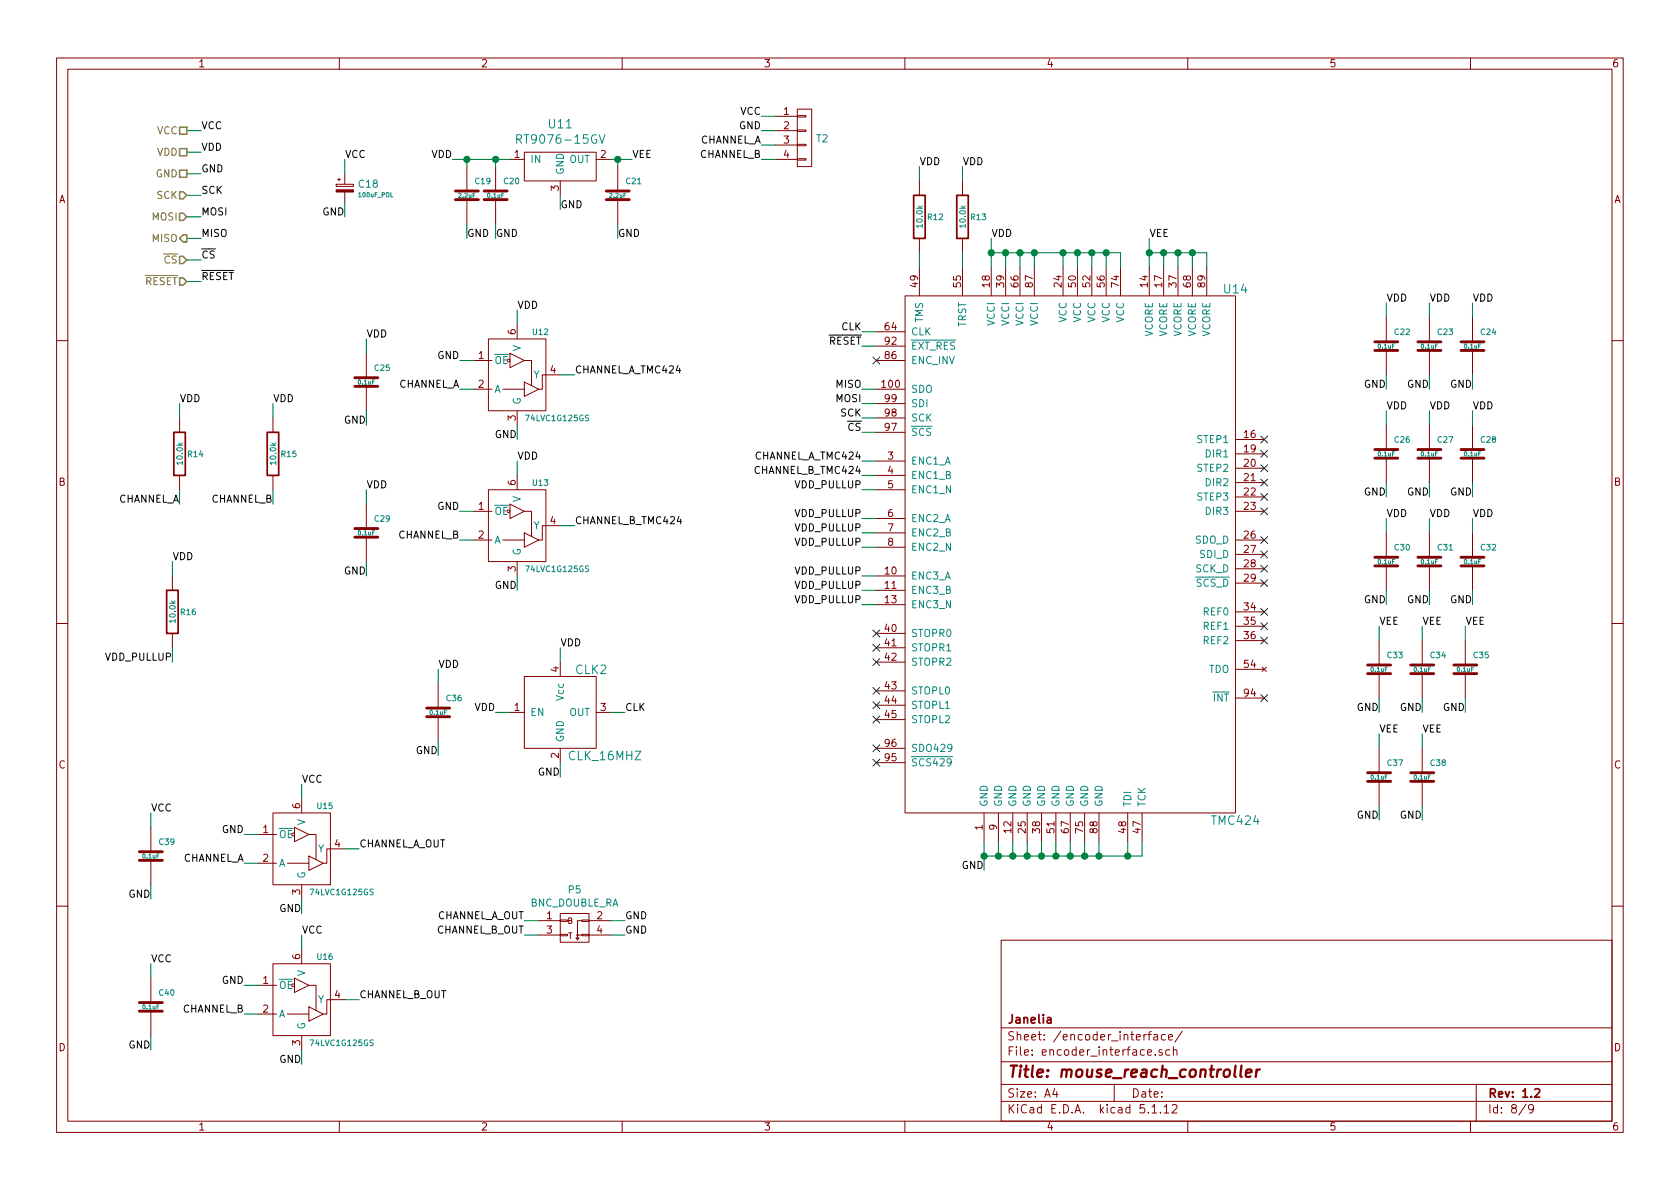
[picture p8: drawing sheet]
EESchema Schematic File Version 4
EELAYER 30 0
EELAYER END
$Descr A4 11693 8268
encoding utf-8
Sheet 8 9
Title "mouse_reach_controller"
Date ""
Rev "1.2"
Comp "Janelia"
Comment1 ""
Comment2 ""
Comment3 ""
Comment4 ""
$EndDescr
Text HLabel 1300 900  0    50   UnSpc ~ 0
VCC
Wire Wire Line
	1300 900  1400 900 
Text Label 1400 900  0    50   ~ 0
VCC
Text HLabel 1300 1050 0    50   UnSpc ~ 0
VDD
Wire Wire Line
	1300 1050 1400 1050
Text Label 1400 1050 0    50   ~ 0
VDD
Text HLabel 1300 1200 0    50   UnSpc ~ 0
GND
Wire Wire Line
	1300 1200 1400 1200
Text Label 1400 1200 0    50   ~ 0
GND
$Comp
L mouse_reach_controller:TERM_BLK_HDR_4POS_90DEG_0.2IN T2
U 1 1
P 5600 950
F 0 "T2" H 5678 946 50  0000 L CNN
F 1 "TERM_BLK_HDR_4POS_90DEG_0.2IN" V 5700 950 50  0001 C CNN
F 2 "mouse_reach_controller:TERM_BLK_HDR_4POS_90DEG_0.2IN" H 5350 1800 60  0001 C CNN
F 3 "" H 5550 1250 60  0000 C CNN
F 4 "Digi-Key" H 5550 2000 60  0001 C CNN "Vendor"
F 5 "277-1108-ND" H 5650 2100 60  0001 C CNN "Vendor Part Number"
F 6 "TERM BLOCK HDR 4POS 90DEG 5.08MM" H 5600 1900 60  0001 C CNN "Description"
F 7 "Phoenix Contact" H 5450 1750 50  0001 C CNN "Manufacturer"
F 8 "1757268" H 5600 2200 50  0001 C CNN "Manufacturer Part Number"
	1    5600 950 
	1    0    0    -1  
$EndComp
Wire Wire Line
	5400 800  5300 800 
Text Label 5300 800  2    50   ~ 0
VCC
Wire Wire Line
	5400 900  5300 900 
Text Label 5300 900  2    50   ~ 0
GND
Wire Wire Line
	5400 1000 5300 1000
Text Label 5300 1000 2    50   ~ 0
CHANNEL_A
Wire Wire Line
	5400 1100 5300 1100
Text Label 5300 1100 2    50   ~ 0
CHANNEL_B
$Comp
L mouse_reach_controller:BNC_DOUBLE_RA P5
U 1 1
P 4000 6450
F 0 "P5" H 4000 6717 50  0000 C CNN
F 1 "BNC_DOUBLE_RA" H 4000 6625 50  0000 C CNN
F 2 "mouse_reach_controller:BNC_DOUBLE" H 4000 5250 60  0001 C CNN
F 3 "" H 4000 5250 60  0000 C CNN
F 4 "Digi-Key" H 4100 6700 60  0001 C CNN "Vendor"
F 5 "ACX1655-ND" H 4200 6800 60  0001 C CNN "Vendor Part Number"
F 6 "CONN BNC JACK R/A 75 OHM PCB" H 4300 6900 60  0001 C CNN "Description"
F 7 "Amphenol RF" H 4000 6450 60  0001 C CNN "Manufacturer"
F 8 "112661" H 4000 6450 60  0001 C CNN "Manufacturer Part Number"
	1    4000 6450
	1    0    0    -1  
$EndComp
Wire Wire Line
	4250 6400 4350 6400
Text Label 4350 6400 0    50   ~ 0
GND
Wire Wire Line
	4250 6500 4350 6500
Text Label 4350 6500 0    50   ~ 0
GND
Wire Wire Line
	3750 6400 3650 6400
Text Label 3650 6400 2    50   ~ 0
CHANNEL_A_OUT
Wire Wire Line
	3750 6500 3650 6500
Text Label 3650 6500 2    50   ~ 0
CHANNEL_B_OUT
Wire Wire Line
	2400 5900 2500 5900
Text Label 2500 5900 0    50   ~ 0
CHANNEL_A_OUT
Wire Wire Line
	1800 6000 1700 6000
Text Label 1700 6000 2    50   ~ 0
CHANNEL_A
Wire Wire Line
	1800 5800 1700 5800
Text Label 1700 5800 2    50   ~ 0
GND
Wire Wire Line
	2100 6250 2100 6350
Wire Wire Line
	2100 5550 2100 5450
Text Label 2100 6350 2    50   ~ 0
GND
$Comp
L mouse_reach_controller:74LVC1G125GS U15
U 1 1
P 2100 5900
F 0 "U15" H 2200 6200 40  0000 L CNN
F 1 "74LVC1G125GS" H 2150 5600 40  0000 L CNN
F 2 "mouse_reach_controller:SOT1202" H 2100 6800 60  0001 C CNN
F 3 "" H 2100 6800 60  0001 C CNN
F 4 "Digi-Key" H 2100 6800 60  0001 C CNN "Vendor"
F 5 "1727-8033-1-ND" H 2100 6800 60  0001 C CNN "Vendor Part Number"
F 6 "IC BUF NON-INVERT 5.5V" H 2100 6800 60  0001 C CNN "Description"
F 7 "Nexperia USA Inc." H 2100 6800 50  0001 C CNN "Manufacturer"
F 8 "74LVC1G125GS,132" H 2100 6800 50  0001 C CNN "Manufacturer Part Number"
F 9 "6-XFDFN" H 2100 6800 50  0001 C CNN "Package"
	1    2100 5900
	1    0    0    -1  
$EndComp
Text Label 2100 5450 0    50   ~ 0
VCC
Wire Wire Line
	2400 6950 2500 6950
Text Label 2500 6950 0    50   ~ 0
CHANNEL_B_OUT
Wire Wire Line
	1800 7050 1700 7050
Text Label 1700 7050 2    50   ~ 0
CHANNEL_B
Wire Wire Line
	1800 6850 1700 6850
Text Label 1700 6850 2    50   ~ 0
GND
Wire Wire Line
	2100 7300 2100 7400
Wire Wire Line
	2100 6600 2100 6500
Text Label 2100 7400 2    50   ~ 0
GND
$Comp
L mouse_reach_controller:74LVC1G125GS U16
U 1 1
P 2100 6950
F 0 "U16" H 2200 7250 40  0000 L CNN
F 1 "74LVC1G125GS" H 2150 6650 40  0000 L CNN
F 2 "mouse_reach_controller:SOT1202" H 2100 7850 60  0001 C CNN
F 3 "" H 2100 7850 60  0001 C CNN
F 4 "Digi-Key" H 2100 7850 60  0001 C CNN "Vendor"
F 5 "1727-8033-1-ND" H 2100 7850 60  0001 C CNN "Vendor Part Number"
F 6 "IC BUF NON-INVERT 5.5V" H 2100 7850 60  0001 C CNN "Description"
F 7 "Nexperia USA Inc." H 2100 7850 50  0001 C CNN "Manufacturer"
F 8 "74LVC1G125GS,132" H 2100 7850 50  0001 C CNN "Manufacturer Part Number"
F 9 "6-XFDFN" H 2100 7850 50  0001 C CNN "Package"
	1    2100 6950
	1    0    0    -1  
$EndComp
Text Label 2100 6500 0    50   ~ 0
VCC
Wire Wire Line
	1250 2900 1250 2800
Text Label 1250 2800 0    50   ~ 0
VDD
$Comp
L mouse_reach_controller:0.1uF_0402 C39
U 1 1
P 1050 5950
F 0 "C39" H 1100 6050 40  0000 L CNN
F 1 "0.1uF" H 1050 5950 30  0000 C CNN
F 2 "mouse_reach_controller:SM0402" H 1088 5800 30  0001 C CNN
F 3 "" H 1050 5950 60  0001 C CNN
F 4 "Digi-Key" H 1150 6150 60  0001 C CNN "Vendor"
F 5 "311-1375-1-ND" H 1250 6250 60  0001 C CNN "Vendor Part Number"
F 6 "CAP CER 0.1UF 25V Y5V" H 1350 6350 60  0001 C CNN "Description"
F 7 "0402" H 1050 5950 50  0001 C CNN "Package"
F 8 "Yageo" H 1050 5950 50  0001 C CNN "Manufacturer"
F 9 "CC0402ZRY5V8BB104" H 1050 5950 50  0001 C CNN "Manufacturer Part Number"
	1    1050 5950
	1    0    0    -1  
$EndComp
Wire Wire Line
	1050 5750 1050 5650
Text Label 1050 5650 0    50   ~ 0
VCC
Wire Wire Line
	1050 6150 1050 6250
Text Label 1050 6250 2    50   ~ 0
GND
$Comp
L mouse_reach_controller:0.1uF_0402 C40
U 1 1
P 1050 7000
F 0 "C40" H 1100 7100 40  0000 L CNN
F 1 "0.1uF" H 1050 7000 30  0000 C CNN
F 2 "mouse_reach_controller:SM0402" H 1088 6850 30  0001 C CNN
F 3 "" H 1050 7000 60  0001 C CNN
F 4 "Digi-Key" H 1150 7200 60  0001 C CNN "Vendor"
F 5 "311-1375-1-ND" H 1250 7300 60  0001 C CNN "Vendor Part Number"
F 6 "CAP CER 0.1UF 25V Y5V" H 1350 7400 60  0001 C CNN "Description"
F 7 "0402" H 1050 7000 50  0001 C CNN "Package"
F 8 "Yageo" H 1050 7000 50  0001 C CNN "Manufacturer"
F 9 "CC0402ZRY5V8BB104" H 1050 7000 50  0001 C CNN "Manufacturer Part Number"
	1    1050 7000
	1    0    0    -1  
$EndComp
Wire Wire Line
	1050 6800 1050 6700
Text Label 1050 6700 0    50   ~ 0
VCC
Wire Wire Line
	1050 7200 1050 7300
Text Label 1050 7300 2    50   ~ 0
GND
Wire Wire Line
	1250 3400 1250 3500
Text Label 1250 3500 2    50   ~ 0
CHANNEL_A
Wire Wire Line
	1900 2900 1900 2800
Text Label 1900 2800 0    50   ~ 0
VDD
Wire Wire Line
	1900 3400 1900 3500
Text Label 1900 3500 2    50   ~ 0
CHANNEL_B
$Comp
L mouse_reach_controller:10.0k_0402 R14
U 1 1
P 1250 3150
F 0 "R14" H 1300 3150 40  0000 L CNN
F 1 "10.0k" V 1250 3150 40  0000 C CNN
F 2 "mouse_reach_controller:SM0402" V 1180 3150 30  0001 C CNN
F 3 "" H 1250 3150 30  0000 C CNN
F 4 "Digi-Key" V 1430 3250 60  0001 C CNN "Vendor"
F 5 "311-10KJRCT-ND" V 1530 3350 60  0001 C CNN "Vendor Part Number"
F 6 "RES SMD 10K OHM 5% 1/10W" V 1630 3450 60  0001 C CNN "Description"
F 7 "0402" H 1250 3150 50  0001 C CNN "Package"
F 8 "YAGEO" H 1250 3150 50  0001 C CNN "Manufacturer"
F 9 "RC0402JR-0710KL" H 1250 3150 50  0001 C CNN "Manufacturer Part Number"
	1    1250 3150
	1    0    0    -1  
$EndComp
$Comp
L mouse_reach_controller:10.0k_0402 R15
U 1 1
P 1900 3150
F 0 "R15" H 1950 3150 40  0000 L CNN
F 1 "10.0k" V 1900 3150 40  0000 C CNN
F 2 "mouse_reach_controller:SM0402" V 1830 3150 30  0001 C CNN
F 3 "" H 1900 3150 30  0000 C CNN
F 4 "Digi-Key" V 2080 3250 60  0001 C CNN "Vendor"
F 5 "311-10KJRCT-ND" V 2180 3350 60  0001 C CNN "Vendor Part Number"
F 6 "RES SMD 10K OHM 5% 1/10W" V 2280 3450 60  0001 C CNN "Description"
F 7 "0402" H 1900 3150 50  0001 C CNN "Package"
F 8 "YAGEO" H 1900 3150 50  0001 C CNN "Manufacturer"
F 9 "RC0402JR-0710KL" H 1900 3150 50  0001 C CNN "Manufacturer Part Number"
	1    1900 3150
	1    0    0    -1  
$EndComp
Wire Wire Line
	3900 2600 4000 2600
Text Label 4000 2600 0    50   ~ 0
CHANNEL_A_TMC424
Wire Wire Line
	3300 2700 3200 2700
Text Label 3200 2700 2    50   ~ 0
CHANNEL_A
Wire Wire Line
	3300 2500 3200 2500
Text Label 3200 2500 2    50   ~ 0
GND
Wire Wire Line
	3600 2950 3600 3050
Wire Wire Line
	3600 2250 3600 2150
Text Label 3600 3050 2    50   ~ 0
GND
$Comp
L mouse_reach_controller:74LVC1G125GS U12
U 1 1
P 3600 2600
F 0 "U12" H 3700 2900 40  0000 L CNN
F 1 "74LVC1G125GS" H 3650 2300 40  0000 L CNN
F 2 "mouse_reach_controller:SOT1202" H 3600 3500 60  0001 C CNN
F 3 "" H 3600 3500 60  0001 C CNN
F 4 "Digi-Key" H 3600 3500 60  0001 C CNN "Vendor"
F 5 "1727-8033-1-ND" H 3600 3500 60  0001 C CNN "Vendor Part Number"
F 6 "IC BUF NON-INVERT 5.5V" H 3600 3500 60  0001 C CNN "Description"
F 7 "Nexperia USA Inc." H 3600 3500 50  0001 C CNN "Manufacturer"
F 8 "74LVC1G125GS,132" H 3600 3500 50  0001 C CNN "Manufacturer Part Number"
F 9 "6-XFDFN" H 3600 3500 50  0001 C CNN "Package"
	1    3600 2600
	1    0    0    -1  
$EndComp
Text Label 3600 2150 0    50   ~ 0
VDD
Wire Wire Line
	3900 3650 4000 3650
Text Label 4000 3650 0    50   ~ 0
CHANNEL_B_TMC424
Wire Wire Line
	3300 3750 3200 3750
Text Label 3200 3750 2    50   ~ 0
CHANNEL_B
Wire Wire Line
	3300 3550 3200 3550
Text Label 3200 3550 2    50   ~ 0
GND
Wire Wire Line
	3600 4000 3600 4100
Wire Wire Line
	3600 3300 3600 3200
Text Label 3600 4100 2    50   ~ 0
GND
$Comp
L mouse_reach_controller:74LVC1G125GS U13
U 1 1
P 3600 3650
F 0 "U13" H 3700 3950 40  0000 L CNN
F 1 "74LVC1G125GS" H 3650 3350 40  0000 L CNN
F 2 "mouse_reach_controller:SOT1202" H 3600 4550 60  0001 C CNN
F 3 "" H 3600 4550 60  0001 C CNN
F 4 "Digi-Key" H 3600 4550 60  0001 C CNN "Vendor"
F 5 "1727-8033-1-ND" H 3600 4550 60  0001 C CNN "Vendor Part Number"
F 6 "IC BUF NON-INVERT 5.5V" H 3600 4550 60  0001 C CNN "Description"
F 7 "Nexperia USA Inc." H 3600 4550 50  0001 C CNN "Manufacturer"
F 8 "74LVC1G125GS,132" H 3600 4550 50  0001 C CNN "Manufacturer Part Number"
F 9 "6-XFDFN" H 3600 4550 50  0001 C CNN "Package"
	1    3600 3650
	1    0    0    -1  
$EndComp
Text Label 3600 3200 0    50   ~ 0
VDD
$Comp
L mouse_reach_controller:0.1uF_0402 C25
U 1 1
P 2550 2650
F 0 "C25" H 2600 2750 40  0000 L CNN
F 1 "0.1uF" H 2550 2650 30  0000 C CNN
F 2 "mouse_reach_controller:SM0402" H 2588 2500 30  0001 C CNN
F 3 "" H 2550 2650 60  0001 C CNN
F 4 "Digi-Key" H 2650 2850 60  0001 C CNN "Vendor"
F 5 "311-1375-1-ND" H 2750 2950 60  0001 C CNN "Vendor Part Number"
F 6 "CAP CER 0.1UF 25V Y5V" H 2850 3050 60  0001 C CNN "Description"
F 7 "0402" H 2550 2650 50  0001 C CNN "Package"
F 8 "Yageo" H 2550 2650 50  0001 C CNN "Manufacturer"
F 9 "CC0402ZRY5V8BB104" H 2550 2650 50  0001 C CNN "Manufacturer Part Number"
	1    2550 2650
	1    0    0    -1  
$EndComp
Wire Wire Line
	2550 2450 2550 2350
Text Label 2550 2350 0    50   ~ 0
VDD
Wire Wire Line
	2550 2850 2550 2950
Text Label 2550 2950 2    50   ~ 0
GND
$Comp
L mouse_reach_controller:0.1uF_0402 C29
U 1 1
P 2550 3700
F 0 "C29" H 2600 3800 40  0000 L CNN
F 1 "0.1uF" H 2550 3700 30  0000 C CNN
F 2 "mouse_reach_controller:SM0402" H 2588 3550 30  0001 C CNN
F 3 "" H 2550 3700 60  0001 C CNN
F 4 "Digi-Key" H 2650 3900 60  0001 C CNN "Vendor"
F 5 "311-1375-1-ND" H 2750 4000 60  0001 C CNN "Vendor Part Number"
F 6 "CAP CER 0.1UF 25V Y5V" H 2850 4100 60  0001 C CNN "Description"
F 7 "0402" H 2550 3700 50  0001 C CNN "Package"
F 8 "Yageo" H 2550 3700 50  0001 C CNN "Manufacturer"
F 9 "CC0402ZRY5V8BB104" H 2550 3700 50  0001 C CNN "Manufacturer Part Number"
	1    2550 3700
	1    0    0    -1  
$EndComp
Wire Wire Line
	2550 3500 2550 3400
Text Label 2550 3400 0    50   ~ 0
VDD
Wire Wire Line
	2550 3900 2550 4000
Text Label 2550 4000 2    50   ~ 0
GND
$Comp
L mouse_reach_controller:100uF_POL C18
U 1 1
P 2400 1300
F 0 "C18" H 2489 1330 50  0000 L CNN
F 1 "100uF_POL" H 2489 1254 30  0000 L CNN
F 2 "mouse_reach_controller:CP_Elec_6.3x8.3_PAN" H 2310 1270 60  0001 C CNN
F 3 "" H 2410 1370 60  0001 C CNN
F 4 "Digi-Key" H 2510 1470 60  0001 C CNN "Vendor"
F 5 "10-EEE-FN1V101XVCT-ND" H 2610 1570 60  0001 C CNN "Vendor Part Number"
F 6 "CAP ALUM 100UF 20% 35V" H 2710 1670 60  0001 C CNN "Description"
F 7 "Panasonic Electronic Components" H 2400 1300 50  0001 C CNN "Manufacturer"
F 8 "EEE-FN1V101XV" H 2400 1300 50  0001 C CNN "Manufacturer Part Number"
	1    2400 1300
	1    0    0    -1  
$EndComp
Wire Wire Line
	2400 1200 2400 1100
Wire Wire Line
	2400 1400 2400 1500
Text Label 2400 1100 0    50   ~ 0
VCC
Text Label 2400 1500 2    50   ~ 0
GND
$Comp
L mouse_reach_controller:RT9076-15GV U?
U 1 1
P 3900 1100
AR Path="/6189CAF8/61A9C294" Ref="U?"  Part="1" 
AR Path="/61993642/61A9C294" Ref="U11"  Part="1" 
F 0 "U11" H 3900 1349 60  0000 C CNN
F 1 "RT9076-15GV" H 3900 1242 60  0000 C CNN
F 2 "mouse_reach_controller:SOT-23-3" H 3950 800 60  0001 C CNN
F 3 "" H 3900 1100 60  0001 C CNN
F 4 "Digi-Key" H 4150 1000 60  0001 C CNN "Vendor"
F 5 "1028-1470-1-ND" H 4250 1100 60  0001 C CNN "Vendor Part Number"
F 6 "IC REG LINEAR 1.5V 250MA" H 4350 1200 60  0001 C CNN "Description"
F 7 "Richtek USA Inc." H 3900 1100 50  0001 C CNN "Manufacturer"
F 8 "RT9076-15GV" H 3900 1100 50  0001 C CNN "Manufacturer Part Number"
F 9 "SOT23-3" H 3900 1100 50  0001 C CNN "Package"
	1    3900 1100
	1    0    0    -1  
$EndComp
$Comp
L mouse_reach_controller:0.1uF_0402 C?
U 1 1
P 3450 1350
AR Path="/6189CAF8/61A9C2A0" Ref="C?"  Part="1" 
AR Path="/61993642/61A9C2A0" Ref="C20"  Part="1" 
F 0 "C20" H 3500 1450 40  0000 L CNN
F 1 "0.1uF" H 3450 1350 30  0000 C CNN
F 2 "mouse_reach_controller:SM0402" H 3488 1200 30  0001 C CNN
F 3 "" H 3450 1350 60  0001 C CNN
F 4 "Digi-Key" H 3550 1550 60  0001 C CNN "Vendor"
F 5 "311-1375-1-ND" H 3650 1650 60  0001 C CNN "Vendor Part Number"
F 6 "CAP CER 0.1UF 25V Y5V" H 3750 1750 60  0001 C CNN "Description"
F 7 "0402" H 3450 1350 50  0001 C CNN "Package"
F 8 "Yageo" H 3450 1350 50  0001 C CNN "Manufacturer"
F 9 "CC0402ZRY5V8BB104" H 3450 1350 50  0001 C CNN "Manufacturer Part Number"
	1    3450 1350
	1    0    0    -1  
$EndComp
$Comp
L mouse_reach_controller:2.2uF_0402 C?
U 1 1
P 3250 1350
AR Path="/6189CAF8/61A9C2AC" Ref="C?"  Part="1" 
AR Path="/61993642/61A9C2AC" Ref="C19"  Part="1" 
F 0 "C19" H 3300 1450 40  0000 L CNN
F 1 "2.2uF" H 3250 1350 30  0000 C CNN
F 2 "mouse_reach_controller:SM0402" H 3288 1200 30  0001 C CNN
F 3 "" H 3250 1350 60  0000 C CNN
F 4 "Digi-Key" H 3350 1550 60  0001 C CNN "Vendor"
F 5 "445-9028-1-ND" H 3450 1650 60  0001 C CNN "Vendor Part Number"
F 6 "CAP CER 2.2UF 35V X5R" H 3550 1750 60  0001 C CNN "Description"
F 7 "0402" H 3250 1350 50  0001 C CNN "Package"
F 8 "TDK Corporation" H 3250 1350 50  0001 C CNN "Manufacturer"
F 9 "C1005X5R1V225K050BC" H 3250 1350 50  0001 C CNN "Manufacturer Part Number"
	1    3250 1350
	1    0    0    -1  
$EndComp
$Comp
L mouse_reach_controller:2.2uF_0402 C?
U 1 1
P 4300 1350
AR Path="/6189CAF8/61A9C2B8" Ref="C?"  Part="1" 
AR Path="/61993642/61A9C2B8" Ref="C21"  Part="1" 
F 0 "C21" H 4350 1450 40  0000 L CNN
F 1 "2.2uF" H 4300 1350 30  0000 C CNN
F 2 "mouse_reach_controller:SM0402" H 4338 1200 30  0001 C CNN
F 3 "" H 4300 1350 60  0000 C CNN
F 4 "Digi-Key" H 4400 1550 60  0001 C CNN "Vendor"
F 5 "445-9028-1-ND" H 4500 1650 60  0001 C CNN "Vendor Part Number"
F 6 "CAP CER 2.2UF 35V X5R" H 4600 1750 60  0001 C CNN "Description"
F 7 "0402" H 4300 1350 50  0001 C CNN "Package"
F 8 "TDK Corporation" H 4300 1350 50  0001 C CNN "Manufacturer"
F 9 "C1005X5R1V225K050BC" H 4300 1350 50  0001 C CNN "Manufacturer Part Number"
	1    4300 1350
	1    0    0    -1  
$EndComp
Wire Wire Line
	3250 1150 3250 1100
Wire Wire Line
	3250 1100 3450 1100
Wire Wire Line
	3450 1150 3450 1100
Connection ~ 3450 1100
Wire Wire Line
	3250 1100 3150 1100
Connection ~ 3250 1100
Text Label 3150 1100 2    50   ~ 0
VDD
Wire Wire Line
	4250 1100 4300 1100
Wire Wire Line
	4300 1100 4300 1150
Wire Wire Line
	3250 1550 3250 1650
Wire Wire Line
	3450 1550 3450 1650
Wire Wire Line
	3900 1350 3900 1450
Wire Wire Line
	4300 1550 4300 1650
Text Label 3250 1650 0    50   ~ 0
GND
Text Label 3450 1650 0    50   ~ 0
GND
Text Label 3900 1450 0    50   ~ 0
GND
Text Label 4300 1650 0    50   ~ 0
GND
Wire Wire Line
	4300 1100 4400 1100
Connection ~ 4300 1100
Text Label 4400 1100 0    50   ~ 0
VEE
Text HLabel 1300 1500 0    50   Input ~ 0
MOSI
Wire Wire Line
	1300 1500 1400 1500
Text Label 1400 1500 0    50   ~ 0
MOSI
Text HLabel 1300 1650 0    50   Output ~ 0
MISO
Wire Wire Line
	1300 1650 1400 1650
Text Label 1400 1650 0    50   ~ 0
MISO
Text HLabel 1300 1800 0    50   Input ~ 0
~CS
Wire Wire Line
	1300 1800 1400 1800
Text Label 1400 1800 0    50   ~ 0
~CS
Text HLabel 1300 1350 0    50   Input ~ 0
SCK
Wire Wire Line
	1300 1350 1400 1350
Text Label 1400 1350 0    50   ~ 0
SCK
$Comp
L mouse_reach_controller:TMC424 U14
U 1 1
P 7450 3850
F 0 "U14" H 8600 5700 60  0000 C CNN
F 1 "TMC424" H 8600 2000 60  0000 C CNN
F 2 "mouse_reach_controller:TQFP-100_14x14mm_P0.5mm" H 7400 4650 60  0001 C CNN
F 3 "" H 7800 4800 60  0001 C CNN
F 4 "1460-1046-ND" H 7500 4450 60  0001 C CNN "Vendor Part Number"
F 5 "IC INTERFACE SPECIALIZED" H 7600 4550 60  0001 C CNN "Description"
F 6 "Digi-Key" H 7450 4800 60  0001 C CNN "Vendor"
F 7 "Trinamic Motion Control GmbH" H 7550 4900 50  0001 C CNN "Manufacturer"
F 8 "TMC424" H 7500 5000 50  0001 C CNN "Manufacturer Part Number"
	1    7450 3850
	1    0    0    -1  
$EndComp
Wire Wire Line
	6850 5850 6850 5950
Wire Wire Line
	6850 5950 6950 5950
Wire Wire Line
	7950 5950 7950 5850
Wire Wire Line
	6950 5850 6950 5950
Connection ~ 6950 5950
Wire Wire Line
	6950 5950 7050 5950
Wire Wire Line
	7050 5850 7050 5950
Connection ~ 7050 5950
Wire Wire Line
	7050 5950 7150 5950
Wire Wire Line
	7150 5850 7150 5950
Connection ~ 7150 5950
Wire Wire Line
	7150 5950 7250 5950
Wire Wire Line
	7250 5850 7250 5950
Connection ~ 7250 5950
Wire Wire Line
	7250 5950 7350 5950
Wire Wire Line
	7350 5850 7350 5950
Connection ~ 7350 5950
Wire Wire Line
	7350 5950 7450 5950
Wire Wire Line
	7450 5850 7450 5950
Connection ~ 7450 5950
Wire Wire Line
	7450 5950 7550 5950
Wire Wire Line
	7550 5850 7550 5950
Connection ~ 7550 5950
Wire Wire Line
	7550 5950 7650 5950
Wire Wire Line
	7650 5850 7650 5950
Connection ~ 7650 5950
Wire Wire Line
	7650 5950 7850 5950
Wire Wire Line
	7850 5850 7850 5950
Connection ~ 7850 5950
Wire Wire Line
	7850 5950 7950 5950
Text Label 6850 6050 2    50   ~ 0
GND
Wire Wire Line
	6100 3200 6000 3200
Text Label 6000 3200 2    50   ~ 0
CHANNEL_A_TMC424
Wire Wire Line
	6100 3300 6000 3300
Text Label 6000 3300 2    50   ~ 0
CHANNEL_B_TMC424
$Comp
L mouse_reach_controller:10.0k_0402 R16
U 1 1
P 1200 4250
F 0 "R16" H 1250 4250 40  0000 L CNN
F 1 "10.0k" V 1200 4250 40  0000 C CNN
F 2 "mouse_reach_controller:SM0402" V 1130 4250 30  0001 C CNN
F 3 "" H 1200 4250 30  0000 C CNN
F 4 "Digi-Key" V 1380 4350 60  0001 C CNN "Vendor"
F 5 "311-10KJRCT-ND" V 1480 4450 60  0001 C CNN "Vendor Part Number"
F 6 "RES SMD 10K OHM 5% 1/10W" V 1580 4550 60  0001 C CNN "Description"
F 7 "0402" H 1200 4250 50  0001 C CNN "Package"
F 8 "YAGEO" H 1200 4250 50  0001 C CNN "Manufacturer"
F 9 "RC0402JR-0710KL" H 1200 4250 50  0001 C CNN "Manufacturer Part Number"
	1    1200 4250
	1    0    0    -1  
$EndComp
Wire Wire Line
	1200 4000 1200 3900
Text Label 1200 3900 0    50   ~ 0
VDD
Wire Wire Line
	1200 4500 1200 4600
Text Label 1200 4600 2    50   ~ 0
VDD_PULLUP
Wire Wire Line
	6100 3400 6000 3400
Text Label 6000 3400 2    50   ~ 0
VDD_PULLUP
Wire Wire Line
	6100 3600 6000 3600
Text Label 6000 3600 2    50   ~ 0
VDD_PULLUP
Wire Wire Line
	6100 3700 6000 3700
Text Label 6000 3700 2    50   ~ 0
VDD_PULLUP
Wire Wire Line
	6100 3800 6000 3800
Text Label 6000 3800 2    50   ~ 0
VDD_PULLUP
Wire Wire Line
	6100 4000 6000 4000
Text Label 6000 4000 2    50   ~ 0
VDD_PULLUP
Wire Wire Line
	6100 4100 6000 4100
Text Label 6000 4100 2    50   ~ 0
VDD_PULLUP
Wire Wire Line
	6100 4200 6000 4200
Text Label 6000 4200 2    50   ~ 0
VDD_PULLUP
NoConn ~ 6100 4400
NoConn ~ 6100 4500
NoConn ~ 6100 4600
NoConn ~ 6100 4800
NoConn ~ 6100 4900
NoConn ~ 6100 5000
NoConn ~ 6100 5200
NoConn ~ 6100 5300
Wire Wire Line
	6100 2400 6000 2400
Text Label 6000 2400 2    50   ~ 0
~RESET
Text HLabel 1300 1950 0    50   Input ~ 0
~RESET
Wire Wire Line
	1300 1950 1400 1950
Text Label 1400 1950 0    50   ~ 0
~RESET
$Comp
L mouse_reach_controller:10.0k_0402 R12
U 1 1
P 6400 1500
F 0 "R12" H 6450 1500 40  0000 L CNN
F 1 "10.0k" V 6400 1500 40  0000 C CNN
F 2 "mouse_reach_controller:SM0402" V 6330 1500 30  0001 C CNN
F 3 "" H 6400 1500 30  0000 C CNN
F 4 "Digi-Key" V 6580 1600 60  0001 C CNN "Vendor"
F 5 "311-10KJRCT-ND" V 6680 1700 60  0001 C CNN "Vendor Part Number"
F 6 "RES SMD 10K OHM 5% 1/10W" V 6780 1800 60  0001 C CNN "Description"
F 7 "0402" H 6400 1500 50  0001 C CNN "Package"
F 8 "YAGEO" H 6400 1500 50  0001 C CNN "Manufacturer"
F 9 "RC0402JR-0710KL" H 6400 1500 50  0001 C CNN "Manufacturer Part Number"
	1    6400 1500
	1    0    0    -1  
$EndComp
$Comp
L mouse_reach_controller:10.0k_0402 R13
U 1 1
P 6700 1500
F 0 "R13" H 6750 1500 40  0000 L CNN
F 1 "10.0k" V 6700 1500 40  0000 C CNN
F 2 "mouse_reach_controller:SM0402" V 6630 1500 30  0001 C CNN
F 3 "" H 6700 1500 30  0000 C CNN
F 4 "Digi-Key" V 6880 1600 60  0001 C CNN "Vendor"
F 5 "311-10KJRCT-ND" V 6980 1700 60  0001 C CNN "Vendor Part Number"
F 6 "RES SMD 10K OHM 5% 1/10W" V 7080 1800 60  0001 C CNN "Description"
F 7 "0402" H 6700 1500 50  0001 C CNN "Package"
F 8 "YAGEO" H 6700 1500 50  0001 C CNN "Manufacturer"
F 9 "RC0402JR-0710KL" H 6700 1500 50  0001 C CNN "Manufacturer Part Number"
	1    6700 1500
	1    0    0    -1  
$EndComp
Wire Wire Line
	6400 1850 6400 1750
Wire Wire Line
	6700 1850 6700 1750
Wire Wire Line
	6400 1250 6400 1150
Wire Wire Line
	6700 1250 6700 1150
Text Label 6400 1150 0    50   ~ 0
VDD
Text Label 6700 1150 0    50   ~ 0
VDD
Wire Wire Line
	6900 1750 6900 1650
Text Label 6900 1650 0    50   ~ 0
VDD
Wire Wire Line
	6900 1850 6900 1750
Wire Wire Line
	6900 1750 7000 1750
Wire Wire Line
	7800 1750 7800 1850
Wire Wire Line
	7000 1850 7000 1750
Connection ~ 7000 1750
Wire Wire Line
	7000 1750 7100 1750
Wire Wire Line
	7100 1850 7100 1750
Connection ~ 7100 1750
Wire Wire Line
	7100 1750 7200 1750
Wire Wire Line
	7200 1850 7200 1750
Connection ~ 7200 1750
Wire Wire Line
	7200 1750 7400 1750
Wire Wire Line
	7400 1850 7400 1750
Connection ~ 7400 1750
Wire Wire Line
	7400 1750 7500 1750
Wire Wire Line
	7500 1850 7500 1750
Connection ~ 7500 1750
Wire Wire Line
	7500 1750 7600 1750
Wire Wire Line
	7600 1850 7600 1750
Connection ~ 7600 1750
Wire Wire Line
	7600 1750 7700 1750
Wire Wire Line
	7700 1850 7700 1750
Connection ~ 7700 1750
Wire Wire Line
	7700 1750 7800 1750
Wire Wire Line
	6850 5950 6850 6050
Connection ~ 6850 5950
Connection ~ 6900 1750
Wire Wire Line
	8000 1850 8000 1750
Wire Wire Line
	8000 1750 8100 1750
Wire Wire Line
	8400 1750 8400 1850
Wire Wire Line
	8100 1850 8100 1750
Connection ~ 8100 1750
Wire Wire Line
	8100 1750 8200 1750
Wire Wire Line
	8200 1850 8200 1750
Connection ~ 8200 1750
Wire Wire Line
	8200 1750 8300 1750
Wire Wire Line
	8300 1850 8300 1750
Connection ~ 8300 1750
Wire Wire Line
	8300 1750 8400 1750
Wire Wire Line
	8000 1750 8000 1650
Text Label 8000 1650 0    50   ~ 0
VEE
Connection ~ 8000 1750
NoConn ~ 8800 3050
NoConn ~ 8800 3150
NoConn ~ 8800 3250
NoConn ~ 8800 3350
NoConn ~ 8800 3450
NoConn ~ 8800 3550
NoConn ~ 8800 3750
NoConn ~ 8800 3850
NoConn ~ 8800 3950
NoConn ~ 8800 4050
NoConn ~ 8800 4250
NoConn ~ 8800 4350
NoConn ~ 8800 4450
$Comp
L mouse_reach_controller:0.1uF_0402 C?
U 1 1
P 3050 4950
AR Path="/6183F861/61C62BF8" Ref="C?"  Part="1" 
AR Path="/61993642/61C62BF8" Ref="C36"  Part="1" 
F 0 "C36" H 3100 5050 40  0000 L CNN
F 1 "0.1uF" H 3050 4950 30  0000 C CNN
F 2 "mouse_reach_controller:SM0402" H 3088 4800 30  0001 C CNN
F 3 "" H 3050 4950 60  0001 C CNN
F 4 "Digi-Key" H 3150 5150 60  0001 C CNN "Vendor"
F 5 "311-1375-1-ND" H 3250 5250 60  0001 C CNN "Vendor Part Number"
F 6 "CAP CER 0.1UF 25V Y5V" H 3350 5350 60  0001 C CNN "Description"
F 7 "0402" H 3050 4950 50  0001 C CNN "Package"
F 8 "Yageo" H 3050 4950 50  0001 C CNN "Manufacturer"
F 9 "CC0402ZRY5V8BB104" H 3050 4950 50  0001 C CNN "Manufacturer Part Number"
	1    3050 4950
	1    0    0    -1  
$EndComp
Wire Wire Line
	4250 4950 4350 4950
Wire Wire Line
	3900 5300 3900 5400
Wire Wire Line
	3900 4600 3900 4500
Wire Wire Line
	3550 4950 3450 4950
Text Label 3900 4500 0    50   ~ 0
VDD
Text Label 3450 4950 2    50   ~ 0
VDD
Wire Wire Line
	3050 4750 3050 4650
Wire Wire Line
	3050 5150 3050 5250
Text Label 3900 5400 2    50   ~ 0
GND
Text Label 4350 4950 0    50   ~ 0
CLK
Text Label 3050 4650 0    50   ~ 0
VDD
Text Label 3050 5250 2    50   ~ 0
GND
$Comp
L mouse_reach_controller:CLK_16MHZ_WURTH CLK2
U 1 1
P 3900 4950
F 0 "CLK2" H 4000 5250 60  0000 L CNN
F 1 "CLK_16MHZ" H 3950 4650 60  0000 L CNN
F 2 "mouse_reach_controller:XTAL_WURTH" H 3850 6150 60  0001 C CNN
F 3 "" H 3900 4950 60  0001 C CNN
F 4 "Digi-Key" H 3850 5850 60  0001 C CNN "Vendor"
F 5 "732-831066629CT-ND" H 3950 5950 60  0001 C CNN "Vendor Part Number"
F 6 "XTAL OSC XO 16.0000MHZ CMOS" H 4050 6050 60  0001 C CNN "Description"
F 7 "Würth Elektronik" H 3850 6250 50  0001 C CNN "Manufacturer"
F 8 "831066629" H 3900 6350 50  0001 C CNN "Manufacturer Part Number"
	1    3900 4950
	1    0    0    -1  
$EndComp
Wire Wire Line
	6100 2300 6000 2300
Text Label 6000 2300 2    50   ~ 0
CLK
NoConn ~ 8800 4850
Wire Wire Line
	6100 2700 6000 2700
Text Label 6000 2700 2    50   ~ 0
MISO
Wire Wire Line
	6100 2800 6000 2800
Text Label 6000 2800 2    50   ~ 0
MOSI
Wire Wire Line
	6100 2900 6000 2900
Text Label 6000 2900 2    50   ~ 0
SCK
Wire Wire Line
	6100 3000 6000 3000
Text Label 6000 3000 2    50   ~ 0
~CS
$Comp
L mouse_reach_controller:0.1uF_0402 C22
U 1 1
P 9650 2400
F 0 "C22" H 9700 2500 40  0000 L CNN
F 1 "0.1uF" H 9650 2400 30  0000 C CNN
F 2 "mouse_reach_controller:SM0402" H 9688 2250 30  0001 C CNN
F 3 "" H 9650 2400 60  0001 C CNN
F 4 "Digi-Key" H 9750 2600 60  0001 C CNN "Vendor"
F 5 "311-1375-1-ND" H 9850 2700 60  0001 C CNN "Vendor Part Number"
F 6 "CAP CER 0.1UF 25V Y5V" H 9950 2800 60  0001 C CNN "Description"
F 7 "0402" H 9650 2400 50  0001 C CNN "Package"
F 8 "Yageo" H 9650 2400 50  0001 C CNN "Manufacturer"
F 9 "CC0402ZRY5V8BB104" H 9650 2400 50  0001 C CNN "Manufacturer Part Number"
	1    9650 2400
	1    0    0    -1  
$EndComp
Wire Wire Line
	9650 2200 9650 2100
Text Label 9650 2100 0    50   ~ 0
VDD
Wire Wire Line
	9650 2600 9650 2700
Text Label 9650 2700 2    50   ~ 0
GND
$Comp
L mouse_reach_controller:0.1uF_0402 C23
U 1 1
P 9950 2400
F 0 "C23" H 10000 2500 40  0000 L CNN
F 1 "0.1uF" H 9950 2400 30  0000 C CNN
F 2 "mouse_reach_controller:SM0402" H 9988 2250 30  0001 C CNN
F 3 "" H 9950 2400 60  0001 C CNN
F 4 "Digi-Key" H 10050 2600 60  0001 C CNN "Vendor"
F 5 "311-1375-1-ND" H 10150 2700 60  0001 C CNN "Vendor Part Number"
F 6 "CAP CER 0.1UF 25V Y5V" H 10250 2800 60  0001 C CNN "Description"
F 7 "0402" H 9950 2400 50  0001 C CNN "Package"
F 8 "Yageo" H 9950 2400 50  0001 C CNN "Manufacturer"
F 9 "CC0402ZRY5V8BB104" H 9950 2400 50  0001 C CNN "Manufacturer Part Number"
	1    9950 2400
	1    0    0    -1  
$EndComp
Wire Wire Line
	9950 2200 9950 2100
Text Label 9950 2100 0    50   ~ 0
VDD
Wire Wire Line
	9950 2600 9950 2700
Text Label 9950 2700 2    50   ~ 0
GND
$Comp
L mouse_reach_controller:0.1uF_0402 C24
U 1 1
P 10250 2400
F 0 "C24" H 10300 2500 40  0000 L CNN
F 1 "0.1uF" H 10250 2400 30  0000 C CNN
F 2 "mouse_reach_controller:SM0402" H 10288 2250 30  0001 C CNN
F 3 "" H 10250 2400 60  0001 C CNN
F 4 "Digi-Key" H 10350 2600 60  0001 C CNN "Vendor"
F 5 "311-1375-1-ND" H 10450 2700 60  0001 C CNN "Vendor Part Number"
F 6 "CAP CER 0.1UF 25V Y5V" H 10550 2800 60  0001 C CNN "Description"
F 7 "0402" H 10250 2400 50  0001 C CNN "Package"
F 8 "Yageo" H 10250 2400 50  0001 C CNN "Manufacturer"
F 9 "CC0402ZRY5V8BB104" H 10250 2400 50  0001 C CNN "Manufacturer Part Number"
	1    10250 2400
	1    0    0    -1  
$EndComp
Wire Wire Line
	10250 2200 10250 2100
Text Label 10250 2100 0    50   ~ 0
VDD
Wire Wire Line
	10250 2600 10250 2700
Text Label 10250 2700 2    50   ~ 0
GND
$Comp
L mouse_reach_controller:0.1uF_0402 C26
U 1 1
P 9650 3150
F 0 "C26" H 9700 3250 40  0000 L CNN
F 1 "0.1uF" H 9650 3150 30  0000 C CNN
F 2 "mouse_reach_controller:SM0402" H 9688 3000 30  0001 C CNN
F 3 "" H 9650 3150 60  0001 C CNN
F 4 "Digi-Key" H 9750 3350 60  0001 C CNN "Vendor"
F 5 "311-1375-1-ND" H 9850 3450 60  0001 C CNN "Vendor Part Number"
F 6 "CAP CER 0.1UF 25V Y5V" H 9950 3550 60  0001 C CNN "Description"
F 7 "0402" H 9650 3150 50  0001 C CNN "Package"
F 8 "Yageo" H 9650 3150 50  0001 C CNN "Manufacturer"
F 9 "CC0402ZRY5V8BB104" H 9650 3150 50  0001 C CNN "Manufacturer Part Number"
	1    9650 3150
	1    0    0    -1  
$EndComp
Wire Wire Line
	9650 2950 9650 2850
Text Label 9650 2850 0    50   ~ 0
VDD
Wire Wire Line
	9650 3350 9650 3450
Text Label 9650 3450 2    50   ~ 0
GND
$Comp
L mouse_reach_controller:0.1uF_0402 C27
U 1 1
P 9950 3150
F 0 "C27" H 10000 3250 40  0000 L CNN
F 1 "0.1uF" H 9950 3150 30  0000 C CNN
F 2 "mouse_reach_controller:SM0402" H 9988 3000 30  0001 C CNN
F 3 "" H 9950 3150 60  0001 C CNN
F 4 "Digi-Key" H 10050 3350 60  0001 C CNN "Vendor"
F 5 "311-1375-1-ND" H 10150 3450 60  0001 C CNN "Vendor Part Number"
F 6 "CAP CER 0.1UF 25V Y5V" H 10250 3550 60  0001 C CNN "Description"
F 7 "0402" H 9950 3150 50  0001 C CNN "Package"
F 8 "Yageo" H 9950 3150 50  0001 C CNN "Manufacturer"
F 9 "CC0402ZRY5V8BB104" H 9950 3150 50  0001 C CNN "Manufacturer Part Number"
	1    9950 3150
	1    0    0    -1  
$EndComp
Wire Wire Line
	9950 2950 9950 2850
Text Label 9950 2850 0    50   ~ 0
VDD
Wire Wire Line
	9950 3350 9950 3450
Text Label 9950 3450 2    50   ~ 0
GND
$Comp
L mouse_reach_controller:0.1uF_0402 C28
U 1 1
P 10250 3150
F 0 "C28" H 10300 3250 40  0000 L CNN
F 1 "0.1uF" H 10250 3150 30  0000 C CNN
F 2 "mouse_reach_controller:SM0402" H 10288 3000 30  0001 C CNN
F 3 "" H 10250 3150 60  0001 C CNN
F 4 "Digi-Key" H 10350 3350 60  0001 C CNN "Vendor"
F 5 "311-1375-1-ND" H 10450 3450 60  0001 C CNN "Vendor Part Number"
F 6 "CAP CER 0.1UF 25V Y5V" H 10550 3550 60  0001 C CNN "Description"
F 7 "0402" H 10250 3150 50  0001 C CNN "Package"
F 8 "Yageo" H 10250 3150 50  0001 C CNN "Manufacturer"
F 9 "CC0402ZRY5V8BB104" H 10250 3150 50  0001 C CNN "Manufacturer Part Number"
	1    10250 3150
	1    0    0    -1  
$EndComp
Wire Wire Line
	10250 2950 10250 2850
Text Label 10250 2850 0    50   ~ 0
VDD
Wire Wire Line
	10250 3350 10250 3450
Text Label 10250 3450 2    50   ~ 0
GND
$Comp
L mouse_reach_controller:0.1uF_0402 C30
U 1 1
P 9650 3900
F 0 "C30" H 9700 4000 40  0000 L CNN
F 1 "0.1uF" H 9650 3900 30  0000 C CNN
F 2 "mouse_reach_controller:SM0402" H 9688 3750 30  0001 C CNN
F 3 "" H 9650 3900 60  0001 C CNN
F 4 "Digi-Key" H 9750 4100 60  0001 C CNN "Vendor"
F 5 "311-1375-1-ND" H 9850 4200 60  0001 C CNN "Vendor Part Number"
F 6 "CAP CER 0.1UF 25V Y5V" H 9950 4300 60  0001 C CNN "Description"
F 7 "0402" H 9650 3900 50  0001 C CNN "Package"
F 8 "Yageo" H 9650 3900 50  0001 C CNN "Manufacturer"
F 9 "CC0402ZRY5V8BB104" H 9650 3900 50  0001 C CNN "Manufacturer Part Number"
	1    9650 3900
	1    0    0    -1  
$EndComp
Wire Wire Line
	9650 3700 9650 3600
Text Label 9650 3600 0    50   ~ 0
VDD
Wire Wire Line
	9650 4100 9650 4200
Text Label 9650 4200 2    50   ~ 0
GND
$Comp
L mouse_reach_controller:0.1uF_0402 C31
U 1 1
P 9950 3900
F 0 "C31" H 10000 4000 40  0000 L CNN
F 1 "0.1uF" H 9950 3900 30  0000 C CNN
F 2 "mouse_reach_controller:SM0402" H 9988 3750 30  0001 C CNN
F 3 "" H 9950 3900 60  0001 C CNN
F 4 "Digi-Key" H 10050 4100 60  0001 C CNN "Vendor"
F 5 "311-1375-1-ND" H 10150 4200 60  0001 C CNN "Vendor Part Number"
F 6 "CAP CER 0.1UF 25V Y5V" H 10250 4300 60  0001 C CNN "Description"
F 7 "0402" H 9950 3900 50  0001 C CNN "Package"
F 8 "Yageo" H 9950 3900 50  0001 C CNN "Manufacturer"
F 9 "CC0402ZRY5V8BB104" H 9950 3900 50  0001 C CNN "Manufacturer Part Number"
	1    9950 3900
	1    0    0    -1  
$EndComp
Wire Wire Line
	9950 3700 9950 3600
Text Label 9950 3600 0    50   ~ 0
VDD
Wire Wire Line
	9950 4100 9950 4200
Text Label 9950 4200 2    50   ~ 0
GND
$Comp
L mouse_reach_controller:0.1uF_0402 C32
U 1 1
P 10250 3900
F 0 "C32" H 10300 4000 40  0000 L CNN
F 1 "0.1uF" H 10250 3900 30  0000 C CNN
F 2 "mouse_reach_controller:SM0402" H 10288 3750 30  0001 C CNN
F 3 "" H 10250 3900 60  0001 C CNN
F 4 "Digi-Key" H 10350 4100 60  0001 C CNN "Vendor"
F 5 "311-1375-1-ND" H 10450 4200 60  0001 C CNN "Vendor Part Number"
F 6 "CAP CER 0.1UF 25V Y5V" H 10550 4300 60  0001 C CNN "Description"
F 7 "0402" H 10250 3900 50  0001 C CNN "Package"
F 8 "Yageo" H 10250 3900 50  0001 C CNN "Manufacturer"
F 9 "CC0402ZRY5V8BB104" H 10250 3900 50  0001 C CNN "Manufacturer Part Number"
	1    10250 3900
	1    0    0    -1  
$EndComp
Wire Wire Line
	10250 3700 10250 3600
Text Label 10250 3600 0    50   ~ 0
VDD
Wire Wire Line
	10250 4100 10250 4200
Text Label 10250 4200 2    50   ~ 0
GND
$Comp
L mouse_reach_controller:0.1uF_0402 C33
U 1 1
P 9600 4650
F 0 "C33" H 9650 4750 40  0000 L CNN
F 1 "0.1uF" H 9600 4650 30  0000 C CNN
F 2 "mouse_reach_controller:SM0402" H 9638 4500 30  0001 C CNN
F 3 "" H 9600 4650 60  0001 C CNN
F 4 "Digi-Key" H 9700 4850 60  0001 C CNN "Vendor"
F 5 "311-1375-1-ND" H 9800 4950 60  0001 C CNN "Vendor Part Number"
F 6 "CAP CER 0.1UF 25V Y5V" H 9900 5050 60  0001 C CNN "Description"
F 7 "0402" H 9600 4650 50  0001 C CNN "Package"
F 8 "Yageo" H 9600 4650 50  0001 C CNN "Manufacturer"
F 9 "CC0402ZRY5V8BB104" H 9600 4650 50  0001 C CNN "Manufacturer Part Number"
	1    9600 4650
	1    0    0    -1  
$EndComp
Wire Wire Line
	9600 4450 9600 4350
Text Label 9600 4350 0    50   ~ 0
VEE
Wire Wire Line
	9600 4850 9600 4950
Text Label 9600 4950 2    50   ~ 0
GND
$Comp
L mouse_reach_controller:0.1uF_0402 C34
U 1 1
P 9900 4650
F 0 "C34" H 9950 4750 40  0000 L CNN
F 1 "0.1uF" H 9900 4650 30  0000 C CNN
F 2 "mouse_reach_controller:SM0402" H 9938 4500 30  0001 C CNN
F 3 "" H 9900 4650 60  0001 C CNN
F 4 "Digi-Key" H 10000 4850 60  0001 C CNN "Vendor"
F 5 "311-1375-1-ND" H 10100 4950 60  0001 C CNN "Vendor Part Number"
F 6 "CAP CER 0.1UF 25V Y5V" H 10200 5050 60  0001 C CNN "Description"
F 7 "0402" H 9900 4650 50  0001 C CNN "Package"
F 8 "Yageo" H 9900 4650 50  0001 C CNN "Manufacturer"
F 9 "CC0402ZRY5V8BB104" H 9900 4650 50  0001 C CNN "Manufacturer Part Number"
	1    9900 4650
	1    0    0    -1  
$EndComp
Wire Wire Line
	9900 4450 9900 4350
Text Label 9900 4350 0    50   ~ 0
VEE
Wire Wire Line
	9900 4850 9900 4950
Text Label 9900 4950 2    50   ~ 0
GND
$Comp
L mouse_reach_controller:0.1uF_0402 C35
U 1 1
P 10200 4650
F 0 "C35" H 10250 4750 40  0000 L CNN
F 1 "0.1uF" H 10200 4650 30  0000 C CNN
F 2 "mouse_reach_controller:SM0402" H 10238 4500 30  0001 C CNN
F 3 "" H 10200 4650 60  0001 C CNN
F 4 "Digi-Key" H 10300 4850 60  0001 C CNN "Vendor"
F 5 "311-1375-1-ND" H 10400 4950 60  0001 C CNN "Vendor Part Number"
F 6 "CAP CER 0.1UF 25V Y5V" H 10500 5050 60  0001 C CNN "Description"
F 7 "0402" H 10200 4650 50  0001 C CNN "Package"
F 8 "Yageo" H 10200 4650 50  0001 C CNN "Manufacturer"
F 9 "CC0402ZRY5V8BB104" H 10200 4650 50  0001 C CNN "Manufacturer Part Number"
	1    10200 4650
	1    0    0    -1  
$EndComp
Wire Wire Line
	10200 4450 10200 4350
Text Label 10200 4350 0    50   ~ 0
VEE
Wire Wire Line
	10200 4850 10200 4950
Text Label 10200 4950 2    50   ~ 0
GND
$Comp
L mouse_reach_controller:0.1uF_0402 C37
U 1 1
P 9600 5400
F 0 "C37" H 9650 5500 40  0000 L CNN
F 1 "0.1uF" H 9600 5400 30  0000 C CNN
F 2 "mouse_reach_controller:SM0402" H 9638 5250 30  0001 C CNN
F 3 "" H 9600 5400 60  0001 C CNN
F 4 "Digi-Key" H 9700 5600 60  0001 C CNN "Vendor"
F 5 "311-1375-1-ND" H 9800 5700 60  0001 C CNN "Vendor Part Number"
F 6 "CAP CER 0.1UF 25V Y5V" H 9900 5800 60  0001 C CNN "Description"
F 7 "0402" H 9600 5400 50  0001 C CNN "Package"
F 8 "Yageo" H 9600 5400 50  0001 C CNN "Manufacturer"
F 9 "CC0402ZRY5V8BB104" H 9600 5400 50  0001 C CNN "Manufacturer Part Number"
	1    9600 5400
	1    0    0    -1  
$EndComp
Wire Wire Line
	9600 5200 9600 5100
Text Label 9600 5100 0    50   ~ 0
VEE
Wire Wire Line
	9600 5600 9600 5700
Text Label 9600 5700 2    50   ~ 0
GND
$Comp
L mouse_reach_controller:0.1uF_0402 C38
U 1 1
P 9900 5400
F 0 "C38" H 9950 5500 40  0000 L CNN
F 1 "0.1uF" H 9900 5400 30  0000 C CNN
F 2 "mouse_reach_controller:SM0402" H 9938 5250 30  0001 C CNN
F 3 "" H 9900 5400 60  0001 C CNN
F 4 "Digi-Key" H 10000 5600 60  0001 C CNN "Vendor"
F 5 "311-1375-1-ND" H 10100 5700 60  0001 C CNN "Vendor Part Number"
F 6 "CAP CER 0.1UF 25V Y5V" H 10200 5800 60  0001 C CNN "Description"
F 7 "0402" H 9900 5400 50  0001 C CNN "Package"
F 8 "Yageo" H 9900 5400 50  0001 C CNN "Manufacturer"
F 9 "CC0402ZRY5V8BB104" H 9900 5400 50  0001 C CNN "Manufacturer Part Number"
	1    9900 5400
	1    0    0    -1  
$EndComp
Wire Wire Line
	9900 5200 9900 5100
Text Label 9900 5100 0    50   ~ 0
VEE
Wire Wire Line
	9900 5600 9900 5700
Text Label 9900 5700 2    50   ~ 0
GND
Wire Wire Line
	3450 1100 3550 1100
NoConn ~ 6100 2500
$EndSCHEMATC
